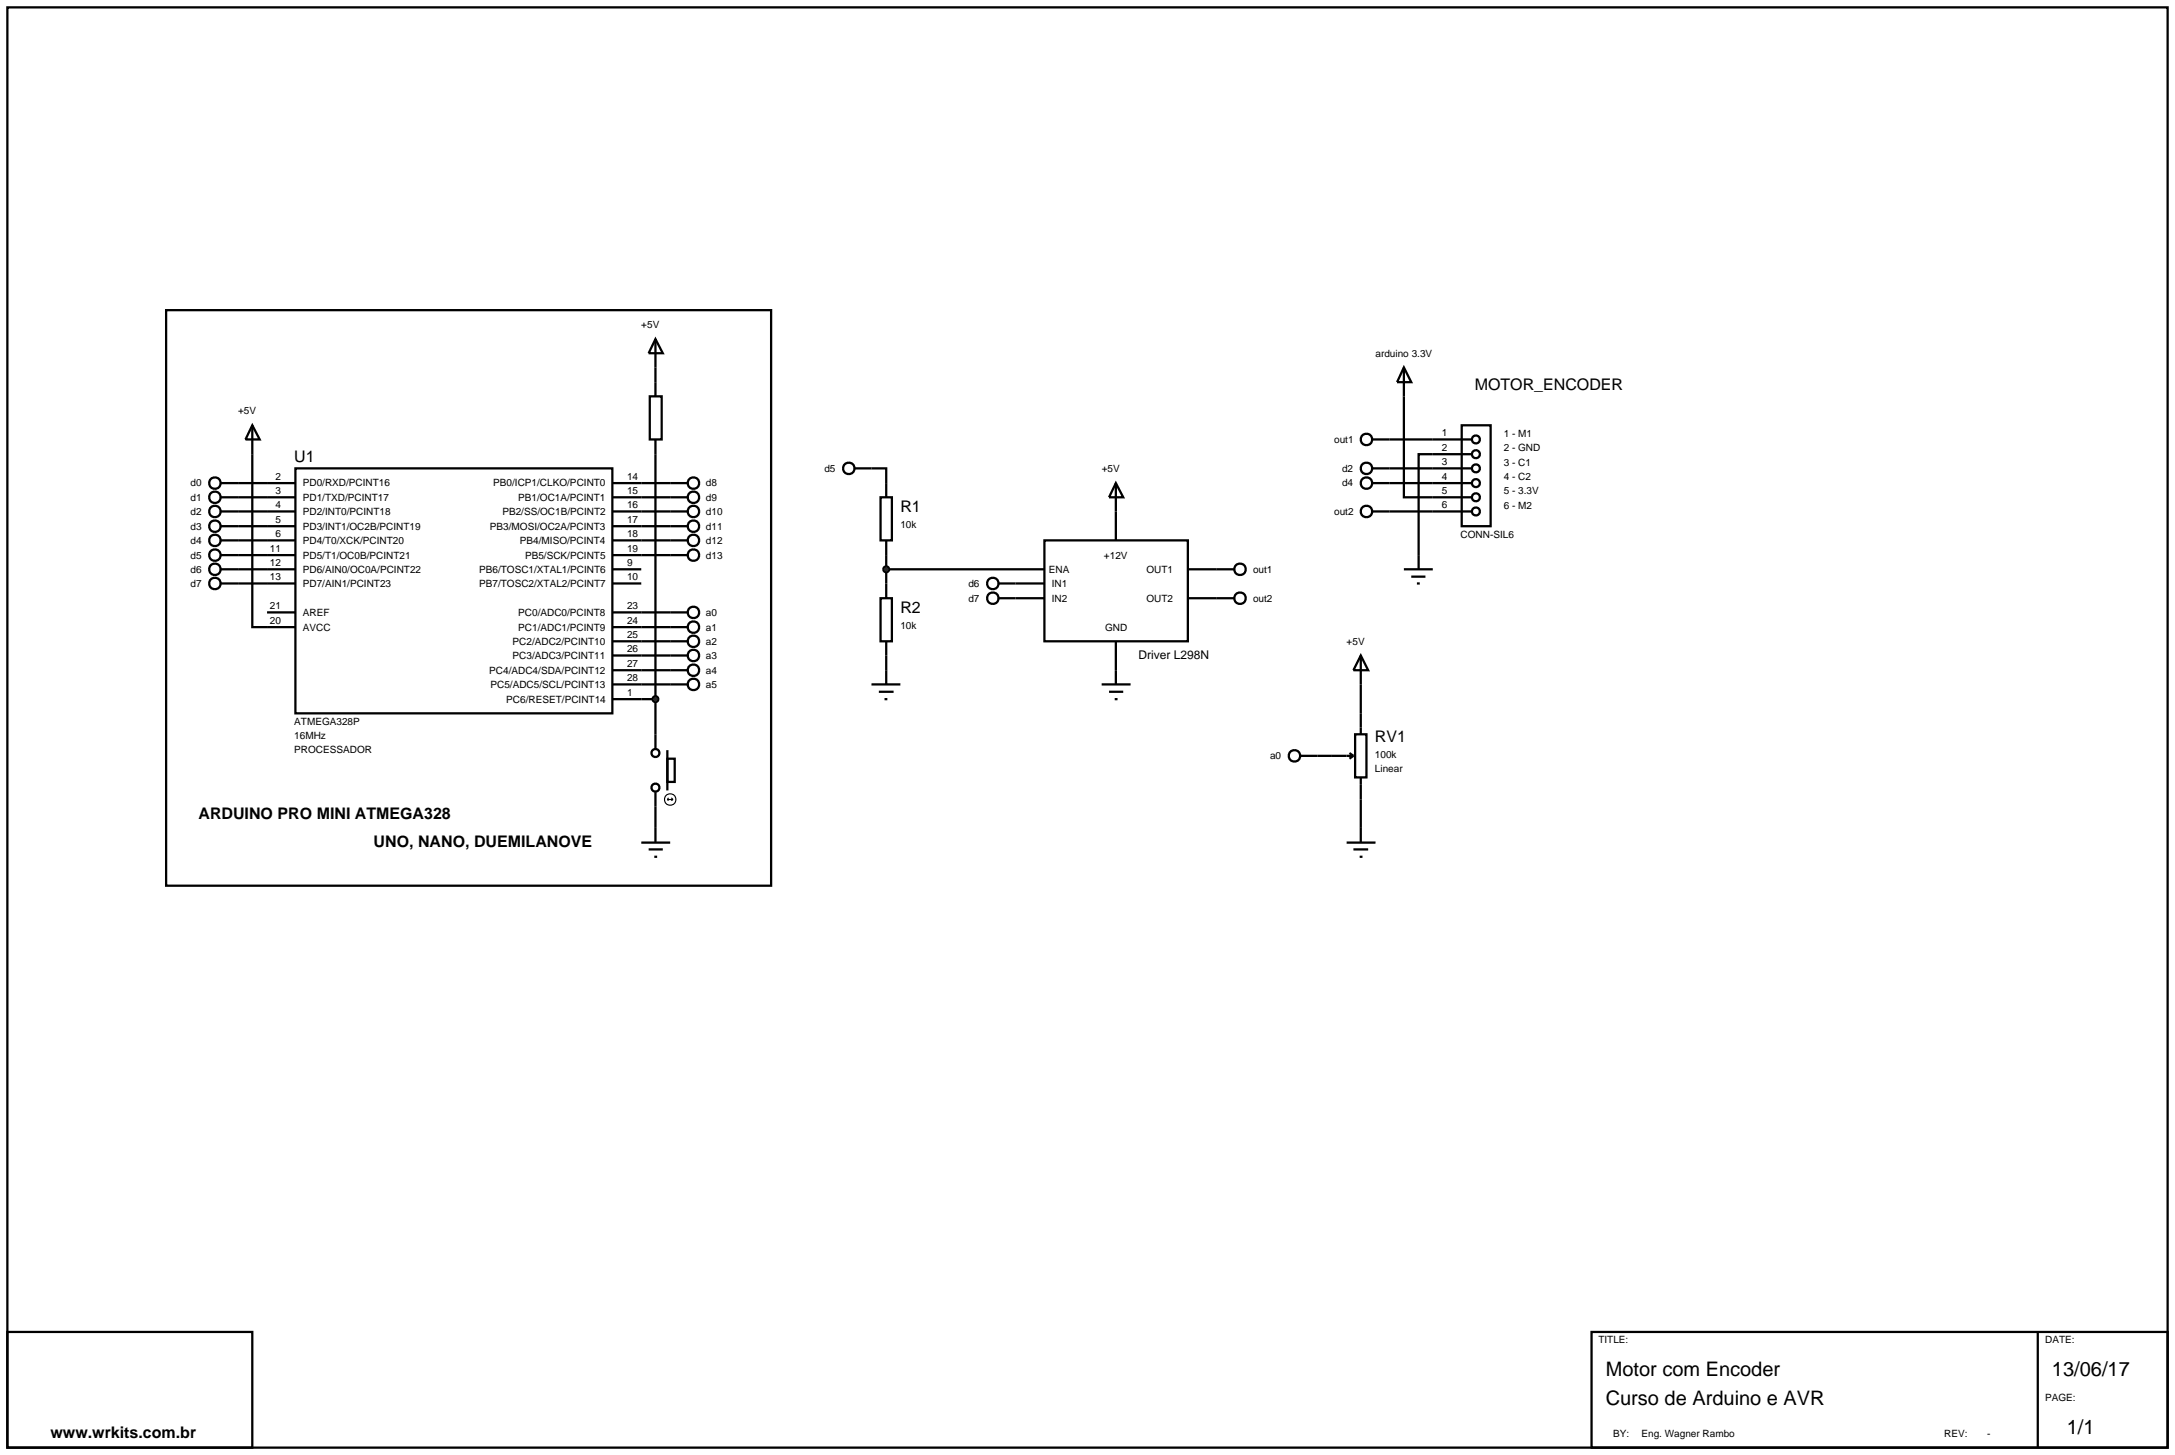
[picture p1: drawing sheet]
<svg xmlns="http://www.w3.org/2000/svg" width="384mm" height="257mm" viewBox="0 0 384 257" stroke-linecap="round" stroke-linejoin="round" font-family="sans-serif">
<g fill="none" stroke="#000" stroke-width=".4">
<path d="M1.3 1.3h381v254h-381zM29.3 54.7h106.7v101.5h-106.7zM44.5 75v35.6h7.6M44.5 75l1.3 2.5h-2.5zM114.6 69.9h2.1v7.6h-2.1zM115.6 64.8v5.1M115.6 77.5v54.6M245.1 77.5h7.6M247.6 69.9v17.8h5.1M38.9 85.2h13.2M38.9 87.7h13.2M38.9 92.8h13.2"/>
<path d="M38.9 90.2h13.2M38.9 95.3h13.2M38.9 97.9h13.2M52.1 82.6h55.9v43.2h-55.9zM108 85.2h13.2M108 87.7h13.2M108 92.8h13.2M108 90.2h13.2M108 95.3h13.2M108 97.9h13.2M153.7 82.6h2.6v2.6M156.3 97.9v5"/>
<path d="M245.1 85.2h7.6M245.1 90.2h7.6M245.1 82.6h7.6M252.7 80.1h-2.5v17.8M38.9 100.4h13.2M38.9 102.9h13.2M47.1 108h5M108 100.4h5.1M108 102.9h5.1M108 108h13.2M108 110.6h13.2M108 113.1h13.2"/>
<path d="M108 115.6h13.2M108 118.2h13.2M156.3 115.6v2.6M108 120.7h13.2M108 123.3h7.6M115.6 139.7v8.9M117.7 133.8h1.3v4.1h-1.3zM117.7 132.3v7.1M232.4 133.3h2.5M240 120.7v5.1M113.1 148.6h5.1M114.4 149.8h2.5"/>
<path d="M115.4 151.1h.5M240 141v5M1.3 234.9h43.2v20.4h-43.2zM280.7 234.9h101.6v20.4h-101.6zM359.4 234.9v20.4"/>
<circle cx="37.9" cy="90.2" r="1.01"/>
<circle cx="37.9" cy="92.8" r="1.01"/>
<circle cx="37.9" cy="85.2" r="1.01"/>
<circle cx="37.9" cy="97.9" r="1.01"/>
<circle cx="37.9" cy="87.7" r="1.01"/>
<circle cx="37.9" cy="95.3" r="1.01"/>
<circle cx="122.3" cy="87.7" r="1.01"/>
<circle cx="122.3" cy="95.3" r="1.01"/>
<circle cx="122.3" cy="97.9" r="1.01"/>
<circle cx="122.3" cy="85.2" r="1.01"/>
<circle cx="122.3" cy="90.2" r="1.01"/>
<circle cx="122.3" cy="92.8" r="1.01"/>
<circle cx="37.9" cy="102.9" r="1.01"/>
<circle cx="37.9" cy="100.4" r="1.01"/>
<circle cx="122.3" cy="113.1" r="1.01"/>
<circle cx="122.3" cy="108" r="1.01"/>
<circle cx="122.3" cy="110.6" r="1.01"/>
<circle cx="122.3" cy="115.6" r="1.01"/>
<circle cx="122.3" cy="118.2" r="1.01"/>
<circle cx="115.6" cy="132.8" r=".7"/>
<circle cx="115.6" cy="138.9" r=".7"/>
<circle cx="122.3" cy="120.7" r="1.01"/>
</g>
<g fill="none" stroke="#000" stroke-width=".2">
<path d="M117.7 141h1M117.7 141l.2 .2M117.9 140.7l-.2 .3M118.4 140.7l.3 .3M118.7 141l-.3 .2"/>
<circle cx="118.2" cy="141" r="1.01"/>
</g>
<path d="M115.3 122.9l.3-.1-.5 .5zM115.6 122.8l.4 .2 .1 .3zM115.6 123.8l.5-.5-.1 .3zM115.1 123.3l.5 .5-.3-.1z" fill="#004000" stroke="#000" stroke-width=".4"/>
<path d="M115.6 122.8l.5 .5-.5 .5-.5-.5z" fill="#004000"/>
<g fill="none" stroke="#000" stroke-width=".4">
<path d="M115.6 59.8l1.3 2.5h-2.5zM115.6 59.8v5M150.7 82.6h3M155.3 87.7h2v7.6h-2zM156.3 85.2v2.5M156.3 95.3v2.6M184.2 95.3h25.3v17.8h-25.3zM196.8 85.2l1.3 2.5h-2.5zM196.8 85.2v10.1M155.3 105.5h2v7.6h-2zM156.3 100.4h27.9M156.3 102.9v2.6"/>
<path d="M156.3 113.1v2.5M156.3 118.2v2.5M176.1 102.9h8.1M176.1 105.5h8.1M196.8 113.1v7.6M209.5 100.4h5.1M209.5 105.5h5.1M153.7 120.7h5.1M155 122h2.6M156 123.3h.5M194.3 120.7h5.1M195.6 122h2.5"/>
<path d="M196.6 123.3h.5"/>
<circle cx="149.7" cy="82.6" r="1.01"/>
<circle cx="175.1" cy="102.9" r="1.01"/>
<circle cx="175.1" cy="105.5" r="1.01"/>
</g>
<path d="M155.9 100.1l.4-.2-.5 .5zM156.3 99.9l.3 .1 .2 .4zM156.8 100.4l-.2 .4-.3 .1zM155.8 100.4l.5 .5-.4-.2z" fill="#004000" stroke="#000" stroke-width=".4"/>
<path d="M155.8 100.4l.5-.5 .5 .5-.5 .5z" fill="#004000"/>
<g fill="none" stroke="#000" stroke-width=".4">
<path d="M242 77.5h3.1M247.6 64.8l1.3 2.6h-2.5zM247.6 64.8v5.1M252.7 77.5h6.9M257.8 75h5.1v17.8h-5.1zM242 82.6h3.1M242 85.2h3.1M242 90.2h3.1M250.2 97.9v2.5M252.7 80.1h6.9M252.7 82.6h6.9M252.7 85.2h6.9"/>
<path d="M252.7 87.7h6.9M252.7 90.2h6.9M214.6 100.4h3.1M214.6 105.5h3.1M240 115.6l1.3 2.6h-2.6zM240 115.6v5.1M247.6 100.4h5.1M248.9 101.7h2.5M249.9 102.9h.5M229.3 133.3h3.1M234.9 133.3h3.8M238 132.8l.7 .5"/>
<path d="M238.7 133.3l-.7 .5M239 129.5h2v7.6h-2zM240 125.8v3.7M240 137.1v3.9M237.5 148.6h5.1M238.7 149.8h2.6M239.8 151.1h.5M240 146v2.6"/>
<circle cx="241" cy="77.5" r="1.01"/>
<circle cx="260.3" cy="77.5" r=".7"/>
<circle cx="241" cy="90.2" r="1.01"/>
<circle cx="241" cy="85.2" r="1.01"/>
<circle cx="241" cy="82.6" r="1.01"/>
<circle cx="260.3" cy="90.2" r=".7"/>
<circle cx="260.3" cy="80.1" r=".7"/>
<circle cx="260.3" cy="87.7" r=".7"/>
<circle cx="260.3" cy="85.2" r=".7"/>
<circle cx="260.3" cy="82.6" r=".7"/>
<circle cx="218.7" cy="100.4" r="1.01"/>
<circle cx="218.7" cy="105.5" r="1.01"/>
<circle cx="228.3" cy="133.3" r="1.01"/>
</g>
<g font-size="3.5">
<text x="283.2" y="242.7">Motor com Encoder</text>
<text x="361.9" y="242.7">13/06/17</text>
<text x="283.2" y="247.8">Curso de Arduino e AVR</text>
<text x="364.5" y="252.9">1/1</text>
</g>
<g font-size="2.8">
<text x="260.1" y="68.8">MOTOR_ENCODER</text>
<text x="51.9" y="81.5">U1</text>
<text x="158.8" y="90.3">R1</text>
<text x="158.8" y="108.1">R2</text>
<text x="242.5" y="130.9">RV1</text>
<text x="35" y="144.4">ARDUINO PRO MINI ATMEGA328</text>
<text x="65.9" y="149.5">UNO, NANO, DUEMILANOVE</text>
<text x="8.9" y="253.6">www.wrkits.com.br</text>
</g>
<text font-size="2.1" x="200.8" y="116.2">Driver L298N</text>
<g font-size="1.8">
<text x="113.1" y="57.8">+5V</text>
<text x="242.6" y="62.9">arduino 3.3V</text>
<text x="42" y="73.1">+5V</text>
<text x="254.3" y="76.9">1</text>
<text x="265.2" y="77">1 - M1</text>
<text x="145.4" y="83.2">d5</text>
<text x="194.3" y="83.2">+5V</text>
<text x="235.3" y="78.1">out1</text>
<text x="236.7" y="83.2">d2</text>
<text x="254.3" y="79.5">2</text>
<text x="254.3" y="82">3</text>
<text x="265.2" y="79.6">2 - GND</text>
<text x="265.2" y="82.1">3 - C1</text>
<text x="33.6" y="85.8">d0</text>
<text x="33.6" y="88.3">d1</text>
<text x="48.6" y="89.6">4</text>
<text x="48.6" y="87.1">3</text>
<text x="48.6" y="84.6">2</text>
<text x="53.4" y="88.3">PD1/TXD/PCINT17</text>
<text x="53.4" y="85.8">PD0/RXD/PCINT16</text>
<text x="87" y="85.8">PB0/ICP1/CLKO/PCINT0</text>
<text x="91.4" y="88.3">PB1/OC1A/PCINT1</text>
<text x="110.6" y="84.6">14</text>
<text x="110.6" y="87.1">15</text>
<text x="110.6" y="89.6">16</text>
<text x="124.5" y="85.8">d8</text>
<text x="124.5" y="88.3">d9</text>
<text x="236.7" y="85.8">d4</text>
<text x="254.3" y="84.6">4</text>
<text x="254.3" y="87.1">5</text>
<text x="254.3" y="89.6">6</text>
<text x="265.2" y="84.6">4 - C2</text>
<text x="265.2" y="87.2">5 - 3.3V</text>
<text x="265.2" y="89.7">6 - M2</text>
<text x="33.6" y="93.4">d3</text>
<text x="33.6" y="90.8">d2</text>
<text x="33.6" y="95.9">d4</text>
<text x="48.6" y="94.7">6</text>
<text x="48.6" y="92.2">5</text>
<text x="53.4" y="95.9">PD4/T0/XCK/PCINT20</text>
<text x="53.4" y="93.4">PD3/INT1/OC2B/PCINT19</text>
<text x="53.4" y="90.8">PD2/INT0/PCINT18</text>
<text x="86.4" y="93.4">PB3/MOSI/OC2A/PCINT3</text>
<text x="88.6" y="90.8">PB2/SS/OC1B/PCINT2</text>
<text x="91.7" y="95.9">PB4/MISO/PCINT4</text>
<text x="110.6" y="92.2">17</text>
<text x="110.6" y="94.7">18</text>
<text x="124.5" y="90.8">d10</text>
<text x="124.5" y="93.4">d11</text>
<text x="124.5" y="95.9">d12</text>
<text x="158.8" y="93.1">10k</text>
<text x="235.3" y="90.8">out2</text>
<text x="257.6" y="94.8">CONN-SIL6</text>
<text x="33.6" y="98.5">d5</text>
<text x="33.6" y="101">d6</text>
<text x="47.6" y="99.8">12</text>
<text x="47.6" y="97.3">11</text>
<text x="53.4" y="101">PD6/AIN0/OC0A/PCINT22</text>
<text x="53.4" y="98.5">PD5/T1/OC0B/PCINT21</text>
<text x="84.5" y="101">PB6/TOSC1/XTAL1/PCINT6</text>
<text x="92.6" y="98.5">PB5/SCK/PCINT5</text>
<text x="110.6" y="97.3">19</text>
<text x="110.6" y="99.8">9</text>
<text x="124.5" y="98.5">d13</text>
<text x="185" y="101">ENA</text>
<text x="194.7" y="98.5">+12V</text>
<text x="202.2" y="101">OUT1</text>
<text x="221" y="101">out1</text>
<text x="33.6" y="103.5">d7</text>
<text x="47.6" y="107.4">21</text>
<text x="47.6" y="102.3">13</text>
<text x="53.4" y="103.5">PD7/AIN1/PCINT23</text>
<text x="84.5" y="103.5">PB7/TOSC2/XTAL2/PCINT7</text>
<text x="110.6" y="102.3">10</text>
<text x="110.6" y="107.4">23</text>
<text x="170.8" y="103.5">d6</text>
<text x="170.8" y="106.1">d7</text>
<text x="185.5" y="103.5">IN1</text>
<text x="185.5" y="106.1">IN2</text>
<text x="202.2" y="106.1">OUT2</text>
<text x="221" y="106.1">out2</text>
<text x="47.6" y="110">20</text>
<text x="53.4" y="111.2">AVCC</text>
<text x="53.4" y="108.6">AREF</text>
<text x="90.4" y="113.7">PC2/ADC2/PCINT10</text>
<text x="91.4" y="111.2">PC1/ADC1/PCINT9</text>
<text x="91.4" y="108.6">PC0/ADC0/PCINT8</text>
<text x="110.6" y="112.5">25</text>
<text x="110.6" y="110">24</text>
<text x="124.5" y="108.6">a0</text>
<text x="124.5" y="111.2">a1</text>
<text x="124.5" y="113.7">a2</text>
<text x="158.8" y="110.9">10k</text>
<text x="194.9" y="111.2">GND</text>
<text x="237.5" y="113.7">+5V</text>
<text x="86.3" y="118.8">PC4/ADC4/SDA/PCINT12</text>
<text x="90.4" y="116.2">PC3/ADC3/PCINT11</text>
<text x="110.6" y="117.6">27</text>
<text x="110.6" y="115">26</text>
<text x="124.5" y="116.2">a3</text>
<text x="124.5" y="118.8">a4</text>
<text x="86.5" y="121.3">PC5/ADC5/SCL/PCINT13</text>
<text x="89.3" y="123.9">PC6/RESET/PCINT14</text>
<text x="110.6" y="122.7">1</text>
<text x="110.6" y="120.1">28</text>
<text x="124.5" y="121.3">a5</text>
<text x="51.9" y="127.8">ATMEGA328P</text>
<text x="51.9" y="130.3">16MHz</text>
<text x="51.9" y="132.8">PROCESSADOR</text>
<text x="224" y="133.9">a0</text>
<text x="242.5" y="133.7">100k</text>
<text x="242.5" y="136.2">Linear</text>
<text x="281.9" y="236.9">TITLE:</text>
<text x="360.7" y="236.9">DATE:</text>
<text x="360.7" y="247">PAGE:</text>
<text x="284.5" y="253.4">BY:</text>
<text x="289.5" y="253.4">Eng. Wagner Rambo</text>
<text x="342.9" y="253.4">REV:</text>
<text x="350.5" y="253.4">-</text>
</g>
</svg>
